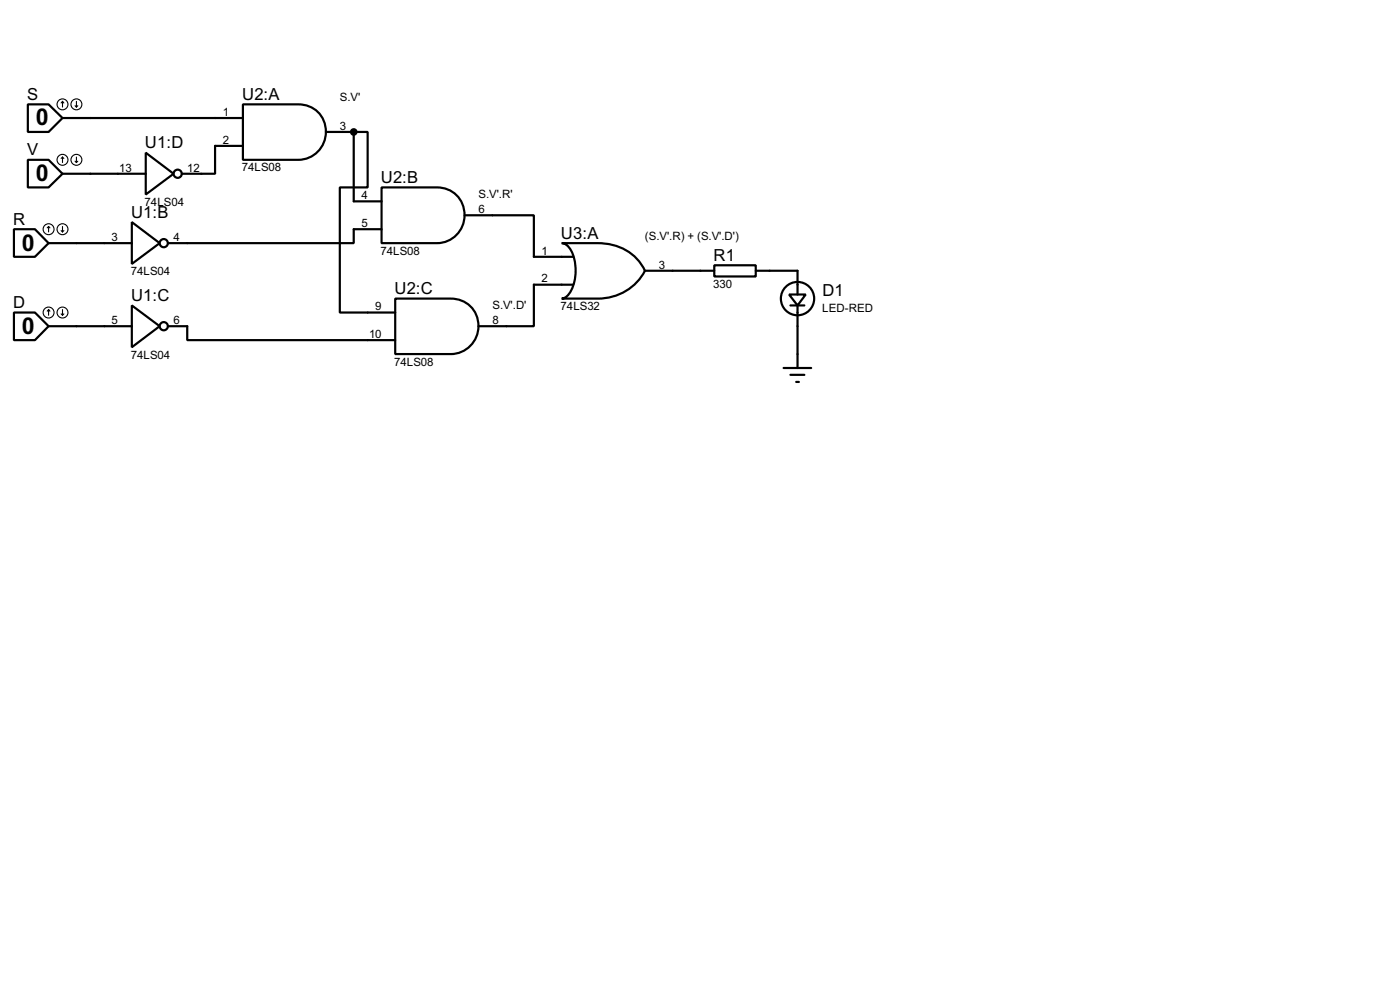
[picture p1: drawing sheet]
<svg xmlns="http://www.w3.org/2000/svg" width="256mm" height="180mm" viewBox="0 0 256 180" stroke-linecap="round" stroke-linejoin="round" font-family="sans-serif">
<g fill="none" stroke="#000" stroke-width=".4">
<path d="M5.1 19.1h3.8l2.6 2.5-2.6 2.6h-3.8zM44.5 19.1h10.2a5.1 5.1 0 0 1 5 5.1 5.1 5.1 0 0 1-5 5.1h-10.2zM5.1 29.3h3.8l2.6 2.5-2.6 2.5h-3.8zM11.5 31.8h15.2M11.5 21.6h33M26.7 28l5.1 3.8-5.1 3.8zM44.5 26.7h-5.1v5.1h-6.1M59.7 24.2h5.1M64.8 24.2h2.6v10.1h-5.1v22.9h10.1M64.8 24.2v12.7h5.1M69.9 34.3h10.2a5.1 5.1 0 0 1 5 5.1 5.1 5.1 0 0 1-5 5.1h-10.2zM85.1 39.4h12.7v7.6h7.2"/>
<path d="M2.6 42h3.8l2.5 2.5-2.5 2.5h-3.8zM2.6 57.2h3.8l2.5 2.5-2.5 2.6h-3.8zM8.9 44.5h15.3M8.9 59.7h15.3M24.2 40.7l5.1 3.8-5.1 3.8zM24.2 55.9l5.1 3.8-5.1 3.9zM30.8 59.7h3.5v2.6h38.1M69.9 42h-5.1v2.5h-34M72.4 54.7h10.2a5.1 5.1 0 0 1 5.1 5 5.1 5.1 0 0 1-5.1 5.1h-10.2zM102.9 44.5h6.6a9.2 9.2 0 0 1 8.7 5.1 9.6 9.6 0 0 1-8.7 5.1h-6.6a2.32 2.32 0 0 0 1.7-1.5 8.3 8.3 0 0 0-.3-7.9l-.9-.7zM105 52.1h-7.2v7.6h-10.1M118.2 49.6h12.7"/>
<path d="M130.9 48.6h7.6v2h-7.6zM138.5 49.6h7.6v4.3M144.6 53.9h3l-1.5 2zM144.8 55.9h2.6M146.1 55.9v11.5M143.6 67.4h5M144.8 68.6h2.6M145.9 69.9h.5"/>
<circle cx="32.5" cy="31.8" r=".75"/>
<circle cx="30" cy="59.7" r=".75"/>
<circle cx="30" cy="44.5" r=".75"/>
<circle cx="146.1" cy="54.7" r="3.1"/>
</g>
<circle cx="64.8" cy="24.2" r=".2" fill="#000"/>
<g fill="none" stroke="#000" stroke-width=".2">
<path d="M11.5 18.6l-.3 .3M11.5 18.6l.2 .3M11.5 18.6v1M13.8 19.4l.2 .2M14 18.6v1M14.3 19.4l-.3 .2M11.5 28.8v1M11.5 28.8l-.3 .2M11.5 28.8l.2 .2M13.8 29.5l.2 .3M14 28.8v1M14.3 29.5l-.3 .3"/>
<path d="M8.9 41.5l-.2 .2M8.9 41.5l.3 .2M8.9 41.5v1M8.9 56.7v1M8.9 56.7l-.2 .3M8.9 56.7l.3 .3M11.2 42.2l.3 .3M11.2 57.5l.3 .2M11.5 41.5v1M11.5 56.7v1M11.7 42.2l-.2 .3M11.7 57.5l-.2 .2"/>
<circle cx="11.4" cy="19.1" r="1"/>
<circle cx="14" cy="19.1" r="1"/>
<circle cx="11.4" cy="29.3" r="1"/>
<circle cx="14" cy="29.3" r="1"/>
<circle cx="8.9" cy="42" r="1"/>
<circle cx="8.9" cy="57.2" r="1"/>
<circle cx="11.4" cy="42" r="1"/>
<circle cx="11.4" cy="57.2" r="1"/>
</g>
<circle cx="64.8" cy="24.2" r=".5" fill="#000" stroke="#000" stroke-width=".4"/>
<g font-size="4.8">
<text x="6.6" y="22.9">0</text>
<text x="6.6" y="33.2">0</text>
<text x="4" y="45.9">0</text>
<text x="4" y="61">0</text>
</g>
<g font-size="3.4">
<text x="5" y="18.3">S</text>
<text x="44.4" y="18.3">U2:A</text>
<text x="5" y="28.5">V</text>
<text x="26.6" y="27.2">U1:D</text>
<text x="69.8" y="33.5">U2:B</text>
<text x="2.4" y="41.2">R</text>
<text x="24" y="39.9">U1:B</text>
<text x="102.8" y="43.7">U3:A</text>
<text x="130.7" y="47.8">R1</text>
<text x="72.3" y="53.9">U2:C</text>
<text x="2.4" y="56.4">D</text>
<text x="24" y="55.1">U1:C</text>
<text x="150.7" y="54.2">D1</text>
</g>
<g font-size="2.4">
<text x="40.8" y="21.2">1</text>
<text x="62.3" y="23.8">3</text>
<text x="62.3" y="18.5">S.V'</text>
<text x="40.8" y="26.3">2</text>
<text x="21.9" y="31.4">13</text>
<text x="34.3" y="31.4">12</text>
<text x="44.3" y="31.4">74LS08</text>
<text x="26.5" y="37.7">74LS04</text>
<text x="66.2" y="36.5">4</text>
<text x="66.2" y="41.6">5</text>
<text x="87.7" y="39">6</text>
<text x="87.7" y="36.2">S.V'.R'</text>
<text x="20.5" y="44.1">3</text>
<text x="31.8" y="44.1">4</text>
<text x="69.7" y="46.6">74LS08</text>
<text x="99.2" y="46.6">1</text>
<text x="118.2" y="43.9">(S.V'.R) + (S.V'.D')</text>
<text x="24" y="50.4">74LS04</text>
<text x="99.2" y="51.7">2</text>
<text x="120.7" y="49.2">3</text>
<text x="130.7" y="52.7">330</text>
<text x="20.5" y="59.3">5</text>
<text x="31.8" y="59.3">6</text>
<text x="68.8" y="56.8">9</text>
<text x="90.2" y="59.3">8</text>
<text x="90.2" y="56.6">S.V'.D'</text>
<text x="102.7" y="56.8">74LS32</text>
<text x="150.6" y="57.1">LED-RED</text>
<text x="24" y="65.6">74LS04</text>
<text x="67.6" y="61.9">10</text>
<text x="72.2" y="66.9">74LS08</text>
</g>
</svg>
